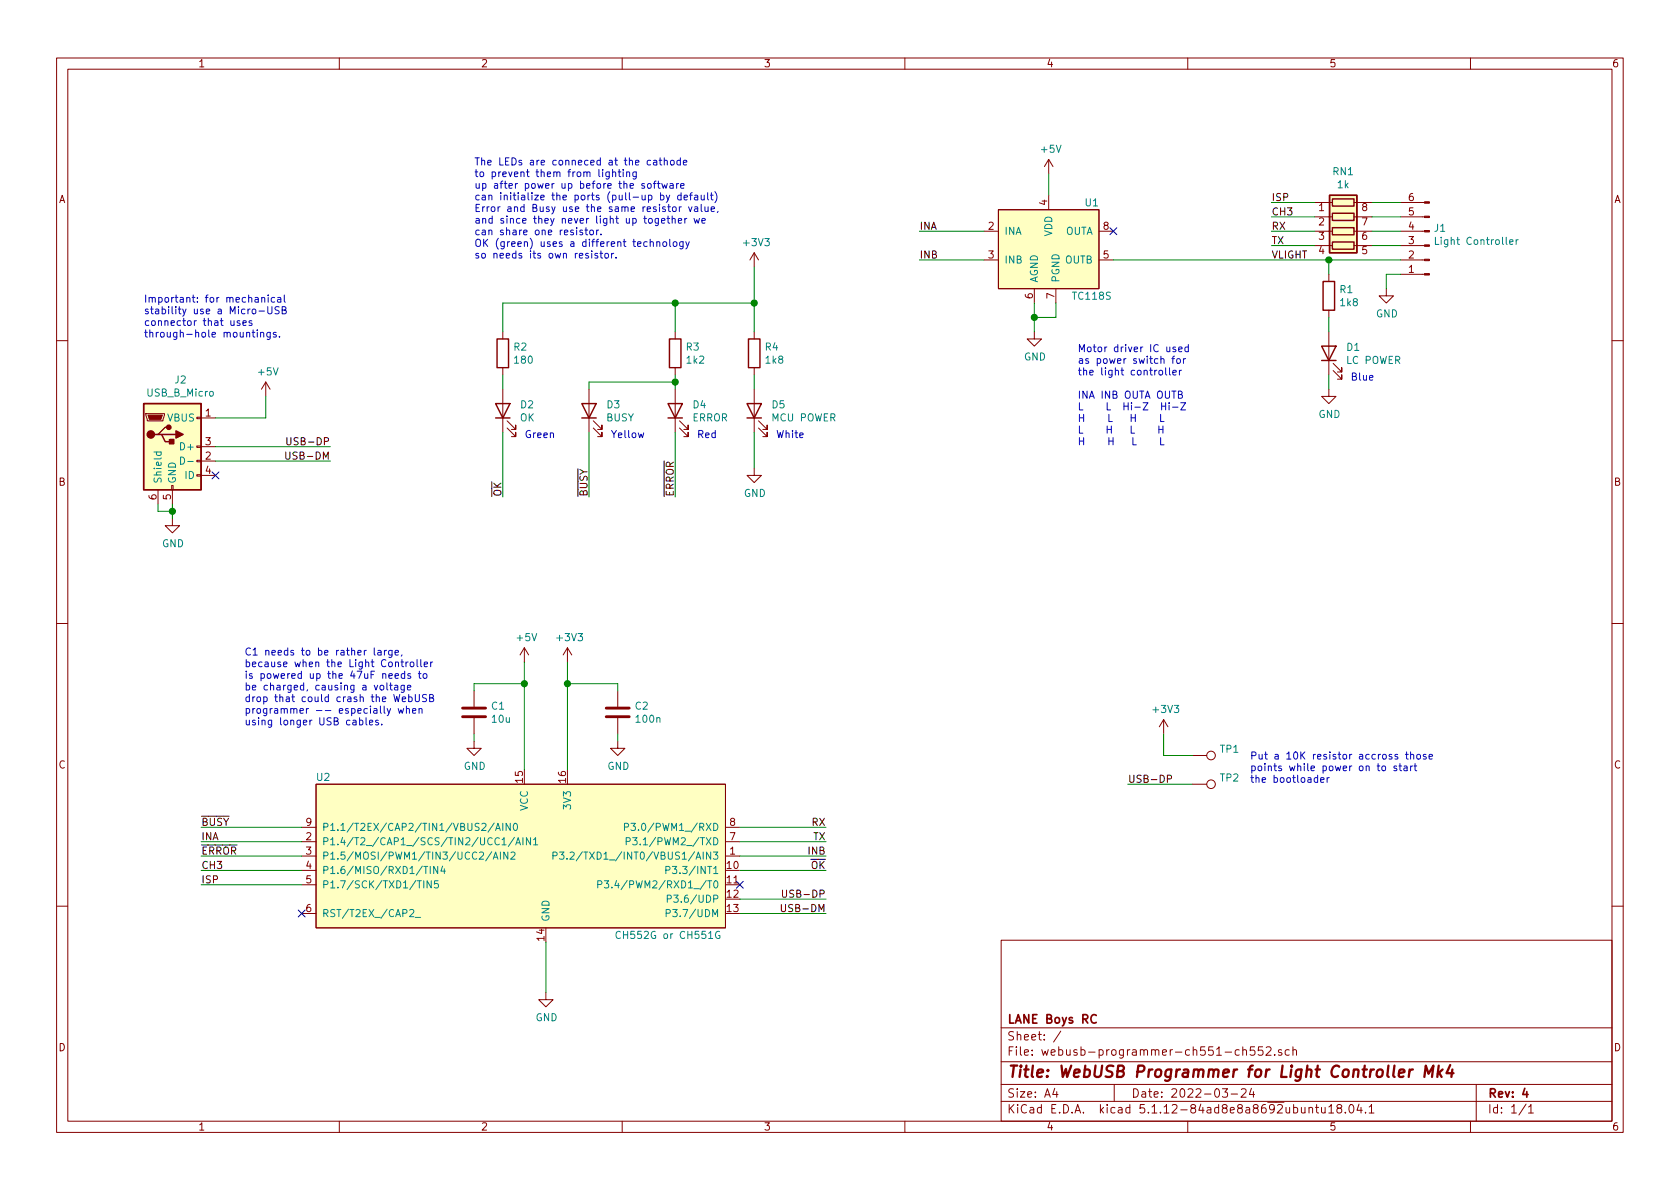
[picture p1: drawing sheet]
EESchema Schematic File Version 4
EELAYER 30 0
EELAYER END
$Descr A4 11693 8268
encoding utf-8
Sheet 1 1
Title "WebUSB Programmer for Light Controller Mk4"
Date "2022-03-24"
Rev "4"
Comp "LANE Boys RC"
Comment1 ""
Comment2 ""
Comment3 ""
Comment4 ""
$EndDescr
$Comp
L Device:LED D2
U 1 1
P 3500 2850
F 0 "D2" V 3539 2733 50  0000 R CNN
F 1 "OK" V 3448 2733 50  0000 R CNN
F 2 "WLA_LED_reverse_mount:LED_1204_side_mout" H 3500 2850 50  0001 C CNN
F 3 "2011131907_TUOZHAN-TZ-P2-1204YGCTA1-1-5T" H 3500 2850 50  0001 C CNN
F 4 "C91608" V 3500 2850 50  0001 C CNN "LCSC part number"
	1    3500 2850
	0    -1   -1   0   
$EndComp
$Comp
L Device:LED D3
U 1 1
P 4100 2850
F 0 "D3" V 4139 2732 50  0000 R CNN
F 1 "BUSY" V 4048 2732 50  0000 R CNN
F 2 "WLA_LED_reverse_mount:LED_1204_side_mout" H 4100 2850 50  0001 C CNN
F 3 "2009041237_TUOZHAN-TZ-P2-1204-0TA1-1-5T" H 4100 2850 50  0001 C CNN
F 4 "C779805" V 4100 2850 50  0001 C CNN "LCSC part number"
	1    4100 2850
	0    -1   -1   0   
$EndComp
$Comp
L Device:LED D4
U 1 1
P 4700 2850
F 0 "D4" V 4739 2733 50  0000 R CNN
F 1 "ERROR" V 4648 2733 50  0000 R CNN
F 2 "WLA_LED_reverse_mount:LED_1204_side_mout" H 4700 2850 50  0001 C CNN
F 3 "1905151403_MEIHUA-MHS110KECT" H 4700 2850 50  0001 C CNN
F 4 "C389527" V 4700 2850 50  0001 C CNN "LCSC part number"
	1    4700 2850
	0    -1   -1   0   
$EndComp
$Comp
L Device:LED D5
U 1 1
P 5250 2850
F 0 "D5" V 5289 2733 50  0000 R CNN
F 1 "MCU POWER" V 5198 2733 50  0000 R CNN
F 2 "WLA_LED_reverse_mount:LED_1204_side_mout" H 5250 2850 50  0001 C CNN
F 3 "2009041237_TUOZHAN-TZ-P2-1204WYS2-1-5T" H 5250 2850 50  0001 C CNN
F 4 "C779804" V 5250 2850 50  0001 C CNN "LCSC part number"
	1    5250 2850
	0    -1   -1   0   
$EndComp
$Comp
L Device:LED D1
U 1 1
P 9250 2450
F 0 "D1" V 9289 2332 50  0000 R CNN
F 1 "LC POWER" V 9198 2332 50  0000 R CNN
F 2 "WLA_LED_reverse_mount:LED_1204_side_mout" H 9250 2450 50  0001 C CNN
F 3 "2009041238_TUOZHAN-TZ-P2-1204BTS2-1-5T" H 9250 2450 50  0001 C CNN
F 4 "C779807" V 9250 2450 50  0001 C CNN "LCSC part number"
	1    9250 2450
	0    -1   -1   0   
$EndComp
$Comp
L Connector:Conn_01x06_Male J1
U 1 1
P 9950 1700
F 0 "J1" H 9922 1582 50  0000 R CNN
F 1 "Light Controller" H 9922 1673 50  0000 R CNN
F 2 "WLA_pinheader:PinHeader_1x06_P2.54mm_Flat" H 9950 1700 50  0001 C CNN
F 3 "~" H 9950 1700 50  0001 C CNN
	1    9950 1700
	-1   0    0    1   
$EndComp
$Comp
L power:GND #PWR05
U 1 1
P 9250 2700
F 0 "#PWR05" H 9250 2450 50  0001 C CNN
F 1 "GND" H 9255 2527 50  0000 C CNN
F 2 "" H 9250 2700 50  0001 C CNN
F 3 "" H 9250 2700 50  0001 C CNN
	1    9250 2700
	1    0    0    -1  
$EndComp
Wire Wire Line
	9250 2200 9250 2300
Wire Wire Line
	9250 2600 9250 2700
$Comp
L power:GND #PWR03
U 1 1
P 9650 2000
F 0 "#PWR03" H 9650 1750 50  0001 C CNN
F 1 "GND" H 9655 1827 50  0000 C CNN
F 2 "" H 9650 2000 50  0001 C CNN
F 3 "" H 9650 2000 50  0001 C CNN
	1    9650 2000
	1    0    0    -1  
$EndComp
Wire Wire Line
	9650 2000 9650 1900
Wire Wire Line
	9650 1900 9750 1900
$Comp
L power:GND #PWR07
U 1 1
P 5250 3250
F 0 "#PWR07" H 5250 3000 50  0001 C CNN
F 1 "GND" H 5255 3077 50  0000 C CNN
F 2 "" H 5250 3250 50  0001 C CNN
F 3 "" H 5250 3250 50  0001 C CNN
	1    5250 3250
	1    0    0    -1  
$EndComp
NoConn ~ 1500 3300
$Comp
L power:GND #PWR08
U 1 1
P 1200 3600
F 0 "#PWR08" H 1200 3350 50  0001 C CNN
F 1 "GND" H 1205 3427 50  0000 C CNN
F 2 "" H 1200 3600 50  0001 C CNN
F 3 "" H 1200 3600 50  0001 C CNN
	1    1200 3600
	1    0    0    -1  
$EndComp
Wire Wire Line
	1200 3500 1200 3550
$Comp
L power:+5V #PWR06
U 1 1
P 1850 2750
F 0 "#PWR06" H 1850 2600 50  0001 C CNN
F 1 "+5V" H 1865 2923 50  0000 C CNN
F 2 "" H 1850 2750 50  0001 C CNN
F 3 "" H 1850 2750 50  0001 C CNN
	1    1850 2750
	1    0    0    -1  
$EndComp
Wire Wire Line
	1850 2750 1850 2900
Wire Wire Line
	1850 2900 1500 2900
Wire Wire Line
	9550 1700 9750 1700
Wire Wire Line
	9550 1600 9750 1600
Wire Wire Line
	9550 1400 9750 1400
Wire Wire Line
	9150 1600 8850 1600
Wire Wire Line
	8850 1700 9150 1700
Text Label 8850 1700 0    50   ~ 0
TX
Text Label 8850 1600 0    50   ~ 0
RX
Wire Wire Line
	8850 1400 9150 1400
Text Label 8850 1400 0    50   ~ 0
ISP
Text Label 8850 1800 0    50   ~ 0
VLIGHT
Text Label 5750 5850 2    50   ~ 0
TX
Text Label 5750 5750 2    50   ~ 0
RX
Wire Wire Line
	1500 3100 2300 3100
Wire Wire Line
	2300 3200 1500 3200
Text Label 2300 3100 2    50   ~ 0
USB-DP
Text Label 2300 3200 2    50   ~ 0
USB-DM
$Comp
L power:+3V3 #PWR02
U 1 1
P 5250 1850
F 0 "#PWR02" H 5250 1700 50  0001 C CNN
F 1 "+3V3" H 5265 2023 50  0000 C CNN
F 2 "" H 5250 1850 50  0001 C CNN
F 3 "" H 5250 1850 50  0001 C CNN
	1    5250 1850
	1    0    0    -1  
$EndComp
$Comp
L Device:C C2
U 1 1
P 4300 4950
F 0 "C2" H 4415 4996 50  0000 L CNN
F 1 "100n" H 4415 4905 50  0000 L CNN
F 2 "Capacitor_SMD:C_0603_1608Metric" H 4338 4800 50  0001 C CNN
F 3 "~" H 4300 4950 50  0001 C CNN
	1    4300 4950
	1    0    0    -1  
$EndComp
$Comp
L power:GND #PWR012
U 1 1
P 3300 5150
F 0 "#PWR012" H 3300 4900 50  0001 C CNN
F 1 "GND" H 3305 4977 50  0000 C CNN
F 2 "" H 3300 5150 50  0001 C CNN
F 3 "" H 3300 5150 50  0001 C CNN
	1    3300 5150
	1    0    0    -1  
$EndComp
Wire Wire Line
	3300 5100 3300 5150
Wire Wire Line
	9250 1900 9250 1800
Connection ~ 9250 1800
Wire Wire Line
	9250 1800 9750 1800
Wire Wire Line
	5150 5950 5750 5950
Wire Wire Line
	1400 5950 2100 5950
Wire Wire Line
	1400 5850 2100 5850
Text Label 1400 5750 0    50   ~ 0
~BUSY
Text Label 1400 5950 0    50   ~ 0
~ERROR
Text Label 1400 6150 0    50   ~ 0
ISP
Wire Wire Line
	5750 5750 5150 5750
$Comp
L Connector:USB_B_Micro J2
U 1 1
P 1200 3100
F 0 "J2" H 1257 3567 50  0000 C CNN
F 1 "USB_B_Micro" H 1257 3476 50  0000 C CNN
F 2 "WLA_USB:Mirco_USB_Type_B_LCSC_C40943" H 1350 3050 50  0001 C CNN
F 3 "~" H 1350 3050 50  0001 C CNN
F 4 "C40943" H 1200 3100 50  0001 C CNN "LCSC part number"
	1    1200 3100
	1    0    0    -1  
$EndComp
Wire Wire Line
	1100 3500 1100 3550
Wire Wire Line
	1100 3550 1200 3550
Connection ~ 1200 3550
Wire Wire Line
	1200 3550 1200 3600
Text Label 5750 5950 2    50   ~ 0
INB
Wire Wire Line
	5150 6050 5750 6050
Wire Wire Line
	9550 1500 9750 1500
Wire Wire Line
	9150 1500 8850 1500
Text Label 8850 1500 0    50   ~ 0
CH3
Wire Wire Line
	5150 5850 5750 5850
Text Label 1400 6050 0    50   ~ 0
CH3
$Comp
L Device:R_Pack04 RN1
U 1 1
P 9350 1600
F 0 "RN1" V 8933 1600 50  0000 C CNN
F 1 "1k" V 9024 1600 50  0000 C CNN
F 2 "Resistor_SMD:R_Array_Convex_4x0603" V 9625 1600 50  0001 C CNN
F 3 "~" H 9350 1600 50  0001 C CNN
	1    9350 1600
	0    1    1    0   
$EndComp
Text Notes 1000 2350 0    50   ~ 0
Important: for mechanical \nstability use a Micro-USB \nconnector that uses \nthrough-hole mountings.
Text Notes 5400 3050 0    50   ~ 0
White
Text Notes 3650 3050 0    50   ~ 0
Green
Text Notes 4250 3050 0    50   ~ 0
Yellow
Text Notes 4850 3050 0    50   ~ 0
Red
Text Notes 9400 2650 0    50   ~ 0
Blue
$Comp
L wla-project-specific-components:CH552G U2
U 1 1
P 3800 6050
F 0 "U2" H 2250 6700 50  0000 C CNN
F 1 "CH552G or CH551G" H 4650 5600 50  0000 C CNN
F 2 "Package_SO:SO-16_3.9x9.9mm_P1.27mm" H 2200 6000 50  0001 C CNN
F 3 "" H 2200 6000 50  0001 C CNN
F 4 "C111292" H 3800 6050 50  0001 C CNN "LCSC part number"
	1    3800 6050
	1    0    0    -1  
$EndComp
Text Label 5750 6050 2    50   ~ 0
~OK
Text Label 5750 6250 2    50   ~ 0
USB-DP
Wire Wire Line
	5750 6250 5150 6250
Wire Wire Line
	5750 6350 5150 6350
Text Label 5750 6350 2    50   ~ 0
USB-DM
Wire Wire Line
	3300 4800 3300 4750
Wire Wire Line
	3300 4750 3650 4750
Wire Wire Line
	3950 5350 3950 4750
$Comp
L power:+3V3 #PWR010
U 1 1
P 3950 4600
F 0 "#PWR010" H 3950 4450 50  0001 C CNN
F 1 "+3V3" H 3965 4773 50  0000 C CNN
F 2 "" H 3950 4600 50  0001 C CNN
F 3 "" H 3950 4600 50  0001 C CNN
	1    3950 4600
	1    0    0    -1  
$EndComp
Wire Wire Line
	3950 4600 3950 4750
Connection ~ 3950 4750
Wire Wire Line
	1400 6150 2100 6150
Wire Wire Line
	1400 6050 2100 6050
NoConn ~ 2100 6350
Text Label 1400 5850 0    50   ~ 0
INA
Wire Wire Line
	1400 5750 2100 5750
NoConn ~ 5150 6150
$Comp
L power:GND #PWR014
U 1 1
P 3800 6900
F 0 "#PWR014" H 3800 6650 50  0001 C CNN
F 1 "GND" H 3805 6727 50  0000 C CNN
F 2 "" H 3800 6900 50  0001 C CNN
F 3 "" H 3800 6900 50  0001 C CNN
	1    3800 6900
	1    0    0    -1  
$EndComp
Wire Wire Line
	3800 6900 3800 6550
Wire Wire Line
	5250 3000 5250 3250
$Comp
L Device:R R4
U 1 1
P 5250 2450
F 0 "R4" H 5320 2496 50  0000 L CNN
F 1 "1k8" H 5320 2405 50  0000 L CNN
F 2 "Resistor_SMD:R_0603_1608Metric_Pad1.05x0.95mm_HandSolder" V 5180 2450 50  0001 C CNN
F 3 "~" H 5250 2450 50  0001 C CNN
	1    5250 2450
	1    0    0    -1  
$EndComp
Wire Wire Line
	5250 2600 5250 2700
Wire Wire Line
	5250 1850 5250 2100
Connection ~ 5250 2100
Wire Wire Line
	5250 2100 5250 2300
Connection ~ 4700 2100
Wire Wire Line
	4700 2100 5250 2100
$Comp
L Device:C C1
U 1 1
P 3300 4950
F 0 "C1" H 3415 4996 50  0000 L CNN
F 1 "10u" H 3415 4905 50  0000 L CNN
F 2 "Capacitor_SMD:C_0603_1608Metric" H 3338 4800 50  0001 C CNN
F 3 "~" H 3300 4950 50  0001 C CNN
	1    3300 4950
	1    0    0    -1  
$EndComp
Text Notes 3300 1800 0    50   ~ 0
The LEDs are conneced at the cathode\nto prevent them from lighting\nup after power up before the software\ncan initialize the ports (pull-up by default)\nError and Busy use the same resistor value, \nand since they never light up together we \ncan share one resistor. \nOK (green) uses a different technology \nso needs its own resistor.
$Comp
L Connector:TestPoint TP1
U 1 1
P 8300 5250
F 0 "TP1" V 8254 5438 50  0000 L CNN
F 1 " " V 8345 5438 50  0000 L CNN
F 2 "WLA_pinheader:TestPoint_THTPad_1.0x1.0mm_Drill0.5mm_nosilk" H 8500 5250 50  0001 C CNN
F 3 "~" H 8500 5250 50  0001 C CNN
	1    8300 5250
	0    1    1    0   
$EndComp
$Comp
L Connector:TestPoint TP2
U 1 1
P 8300 5450
F 0 "TP2" V 8254 5638 50  0000 L CNN
F 1 " " V 8345 5638 50  0000 L CNN
F 2 "WLA_pinheader:TestPoint_THTPad_1.0x1.0mm_Drill0.5mm_nosilk" H 8500 5450 50  0001 C CNN
F 3 "~" H 8500 5450 50  0001 C CNN
	1    8300 5450
	0    1    1    0   
$EndComp
$Comp
L power:+3V3 #PWR011
U 1 1
P 8100 5100
F 0 "#PWR011" H 8100 4950 50  0001 C CNN
F 1 "+3V3" H 8115 5273 50  0000 C CNN
F 2 "" H 8100 5100 50  0001 C CNN
F 3 "" H 8100 5100 50  0001 C CNN
	1    8100 5100
	1    0    0    -1  
$EndComp
Wire Wire Line
	8100 5100 8100 5250
Wire Wire Line
	8100 5250 8300 5250
Text Label 7850 5450 0    50   ~ 0
USB-DP
Wire Wire Line
	7850 5450 8300 5450
Text Notes 8700 5450 0    50   ~ 0
Put a 10K resistor accross those \npoints while power on to start \nthe bootloader
Wire Wire Line
	3950 4750 4300 4750
Wire Wire Line
	4300 4750 4300 4800
$Comp
L power:GND #PWR013
U 1 1
P 4300 5150
F 0 "#PWR013" H 4300 4900 50  0001 C CNN
F 1 "GND" H 4305 4977 50  0000 C CNN
F 2 "" H 4300 5150 50  0001 C CNN
F 3 "" H 4300 5150 50  0001 C CNN
	1    4300 5150
	1    0    0    -1  
$EndComp
Wire Wire Line
	4300 5100 4300 5150
$Comp
L power:+5V #PWR09
U 1 1
P 3650 4600
F 0 "#PWR09" H 3650 4450 50  0001 C CNN
F 1 "+5V" H 3665 4773 50  0000 C CNN
F 2 "" H 3650 4600 50  0001 C CNN
F 3 "" H 3650 4600 50  0001 C CNN
	1    3650 4600
	1    0    0    -1  
$EndComp
Wire Wire Line
	3650 4600 3650 4750
Connection ~ 3650 4750
Wire Wire Line
	3650 4750 3650 5350
Wire Wire Line
	4100 2650 4100 2700
Wire Wire Line
	4700 2650 4700 2700
Connection ~ 4700 2650
Wire Wire Line
	4700 2650 4100 2650
Wire Wire Line
	3500 2100 4700 2100
Wire Wire Line
	4700 2100 4700 2300
Wire Wire Line
	4700 2600 4700 2650
Wire Wire Line
	3500 2100 3500 2300
Wire Wire Line
	3500 2600 3500 2700
$Comp
L Device:R R2
U 1 1
P 3500 2450
F 0 "R2" H 3570 2496 50  0000 L CNN
F 1 "180" H 3570 2405 50  0000 L CNN
F 2 "Resistor_SMD:R_0603_1608Metric_Pad1.05x0.95mm_HandSolder" V 3430 2450 50  0001 C CNN
F 3 "~" H 3500 2450 50  0001 C CNN
	1    3500 2450
	1    0    0    -1  
$EndComp
$Comp
L Device:R R3
U 1 1
P 4700 2450
F 0 "R3" H 4770 2496 50  0000 L CNN
F 1 "1k2" H 4770 2405 50  0000 L CNN
F 2 "Resistor_SMD:R_0603_1608Metric_Pad1.05x0.95mm_HandSolder" V 4630 2450 50  0001 C CNN
F 3 "~" H 4700 2450 50  0001 C CNN
	1    4700 2450
	1    0    0    -1  
$EndComp
Wire Wire Line
	3500 3000 3500 3450
Wire Wire Line
	4100 3000 4100 3450
Wire Wire Line
	4700 3000 4700 3450
Text Label 4700 3450 1    50   ~ 0
~ERROR
Text Label 4100 3450 1    50   ~ 0
~BUSY
Text Label 3500 3450 1    50   ~ 0
~OK
$Comp
L wla-project-specific-components:TC118S U1
U 1 1
P 7300 1700
F 0 "U1" H 7600 2000 50  0000 C CNN
F 1 "TC118S" H 7600 1350 50  0000 C CNN
F 2 "Package_SO:SOP-8_3.9x4.9mm_P1.27mm" H 7300 1700 50  0001 C CNN
F 3 "" H 7300 1700 50  0001 C CNN
F 4 "C88308" H 7300 1700 50  0001 C CNN "LCSC part number"
	1    7300 1700
	1    0    0    -1  
$EndComp
NoConn ~ 7750 1600
$Comp
L power:GND #PWR04
U 1 1
P 7200 2300
F 0 "#PWR04" H 7200 2050 50  0001 C CNN
F 1 "GND" H 7205 2127 50  0000 C CNN
F 2 "" H 7200 2300 50  0001 C CNN
F 3 "" H 7200 2300 50  0001 C CNN
	1    7200 2300
	1    0    0    -1  
$EndComp
Wire Wire Line
	7200 2100 7200 2200
Wire Wire Line
	7350 2100 7350 2200
Wire Wire Line
	7350 2200 7200 2200
Connection ~ 7200 2200
Wire Wire Line
	7200 2200 7200 2300
$Comp
L power:+5V #PWR01
U 1 1
P 7300 1200
F 0 "#PWR01" H 7300 1050 50  0001 C CNN
F 1 "+5V" H 7315 1373 50  0000 C CNN
F 2 "" H 7300 1200 50  0001 C CNN
F 3 "" H 7300 1200 50  0001 C CNN
	1    7300 1200
	1    0    0    -1  
$EndComp
Wire Wire Line
	7300 1200 7300 1350
Wire Wire Line
	6850 1600 6400 1600
Wire Wire Line
	6400 1800 6850 1800
Text Label 6400 1600 0    50   ~ 0
INA
Text Label 6400 1800 0    50   ~ 0
INB
Text Notes 7500 3100 0    50   ~ 0
Motor driver IC used\nas power switch for \nthe light controller\n\nINA INB OUTA OUTB \nL    L  Hi-Z  Hi-Z\nH    L   H    L\nL    H   L    H\nH    H   L    L
$Comp
L Device:R R1
U 1 1
P 9250 2050
F 0 "R1" H 9320 2096 50  0000 L CNN
F 1 "1k8" H 9320 2005 50  0000 L CNN
F 2 "Resistor_SMD:R_0603_1608Metric_Pad1.05x0.95mm_HandSolder" V 9180 2050 50  0001 C CNN
F 3 "~" H 9250 2050 50  0001 C CNN
	1    9250 2050
	1    0    0    -1  
$EndComp
Wire Wire Line
	7750 1800 9250 1800
Text Notes 1700 5050 0    50   ~ 0
C1 needs to be rather large, \nbecause when the Light Controller \nis powered up the 47uF needs to \nbe charged, causing a voltage \ndrop that could crash the WebUSB \nprogrammer -- especially when \nusing longer USB cables.
$EndSCHEMATC
